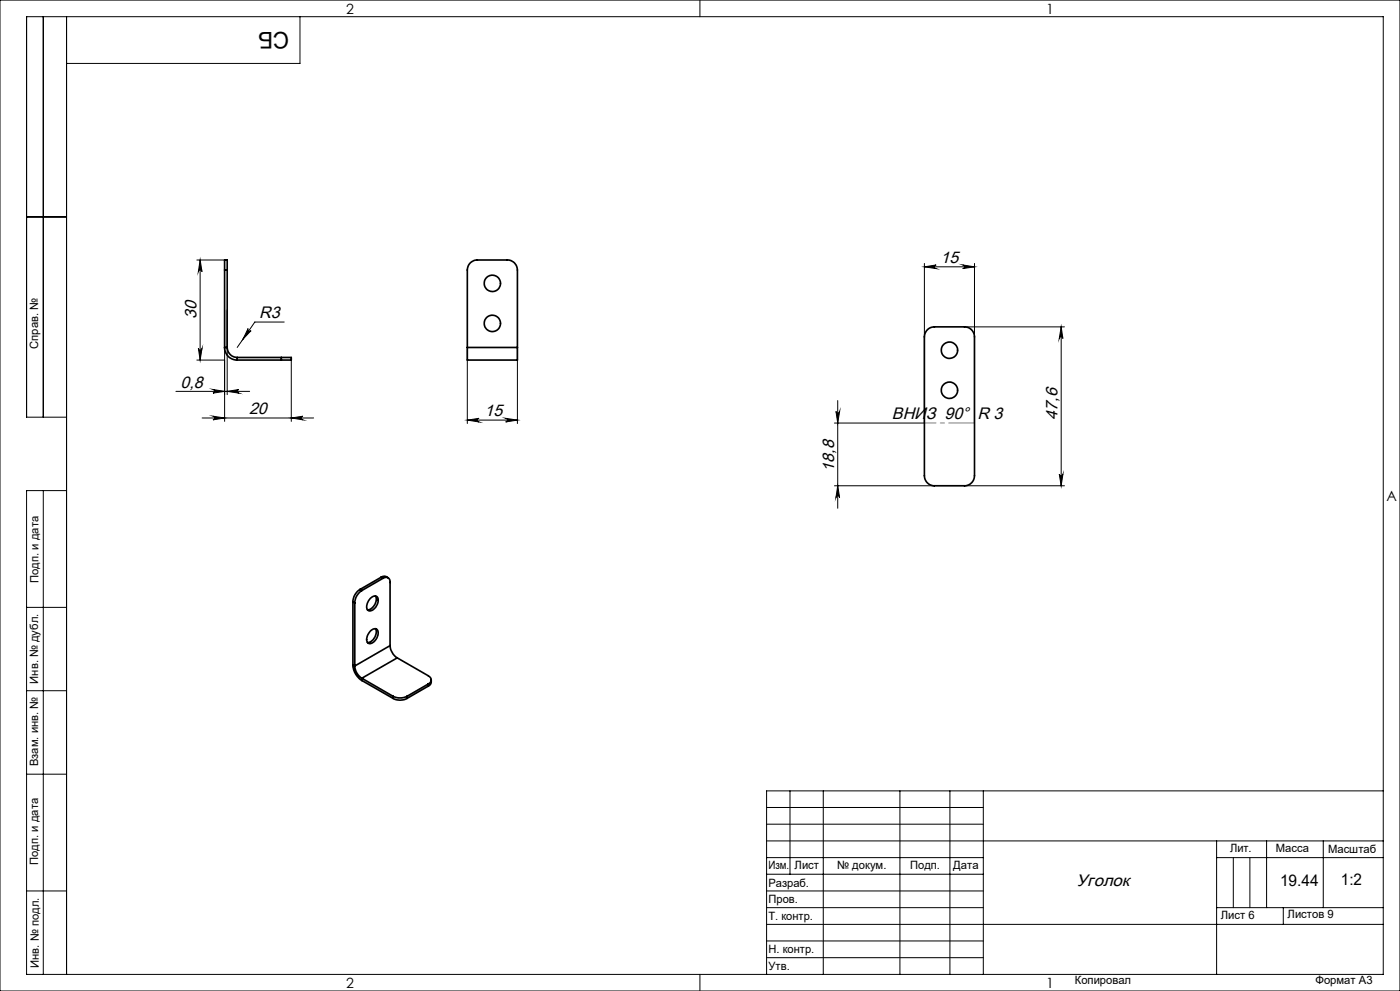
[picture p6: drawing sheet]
<svg xmlns="http://www.w3.org/2000/svg" width="420mm" height="297mm" viewBox="0 0 420 297" stroke-linecap="round" stroke-linejoin="round" font-family="sans-serif">
<g fill="none" stroke="#000" stroke-width=".3">
<path d="M0 0h420v297h-420zM13 5v120M20 5v287M90 5v14h-70M210 0v5M8 65h12M59.1 77.9h8.2M60 77.9v30M60 77.9l.6 3.5a.55 .55 0 0 0-.5-.5 .55 .55 0 0 0-.6 .5zM277.3 80l3.5-.6a.55 .55 0 0 0-.5 .6 .55 .55 0 0 0 .5 .5zM277.3 78.9v47.9h-27M277.3 80h15"/>
<path d="M288.8 79.4l3.5 .6-3.5 .5a.55 .55 0 0 0 .6-.5 .55 .55 0 0 0-.6-.6zM292.3 78.9v47.9M67.4 92.9v33.4M68.2 92.9v25.4M74.4 98.5a.54 .54 0 0 0 .2 .7 .54 .54 0 0 0 .7-.1l-2.4 2.6zM85.3 96.5h-8.9l-5.2 7.6M289.3 98h30M318.3 98v47.6M318.3 98l.6 3.5a.55 .55 0 0 0-.6-.5 .55 .55 0 0 0-.5 .5zM52.8 117.3h22.1M59.1 107.9h8.2M59.5 104.4a.55 .55 0 0 0 .6 .5 .55 .55 0 0 0 .5-.5l-.6 3.5z"/>
<path d="M63.9 116.7l3.5 .6-3.5 .5a.55 .55 0 0 0 .5-.5 .55 .55 0 0 0-.5-.6zM68.2 117.3l3.5-.6a.55 .55 0 0 0-.6 .6 .55 .55 0 0 0 .6 .5zM87.4 107.9v18.4M140.2 104.1v22.8M155.2 104.1v22.8M20 125h-12v-120h407v287h-407v-145h12M60.6 125.3h33.5M63.9 124.7l3.5 .6-3.5 .5a.55 .55 0 0 0 .5-.5 .55 .55 0 0 0-.5-.6zM87.4 125.3l3.5-.6a.55 .55 0 0 0-.5 .6 .55 .55 0 0 0 .5 .5zM140.2 125.9l3.5-.5a.55 .55 0 0 0-.5 .5 .55 .55 0 0 0 .5 .6zM140.2 125.9h15M151.7 125.4l3.5 .5-3.5 .6a.55 .55 0 0 0 .5-.6 .55 .55 0 0 0-.5-.5z"/>
<path d="M250.8 123.3a.55 .55 0 0 0 .5 .5 .55 .55 0 0 0 .6-.5l-.6 3.5zM251.3 120v32.3M13 147v145M250.3 145.6h30M251.3 145.6l.6 3.5a.55 .55 0 0 0-.6-.5 .55 .55 0 0 0-.5 .5zM289.3 145.6h30M317.8 142.1a.55 .55 0 0 0 .5 .5 .55 .55 0 0 0 .6-.5l-.6 3.5zM8 182h12M8 207h12M8 232h12M237 237v25M247 237v55"/>
<path d="M270 237v55M285 237v55M295 237v55M415 237h-185v55M230 257h65M230 242h65M230 247h65M230 252h185M365 252v40M365 257h50M370 257v15M375 257v15"/>
<path d="M380 252v20M397 252v20M8 267h12M230 262h65M230 267h65M230 272h65M230 277h185M365 272h50M385 272v5M210 292v5M230 282h65M230 287h65"/>
</g>
<path d="M292.4 126.8h-15" fill="none" stroke="#808080" stroke-width=".3" stroke-dasharray="15.2 1.3 1.3 1.3" stroke-dashoffset="7.5"/>
<g fill="#000">
<path d="M74.4 98.5l-1.5 3.2 2.4-2.6a.54 .54 0 0 1-.7 .1 .54 .54 0 0 1-.2-.7zM63.9 116.7l3.5 .6-3.5 .5a.55 .55 0 0 0 .5-.5 .55 .55 0 0 0-.5-.6zM68.2 117.3l3.5-.6a.55 .55 0 0 0-.6 .6 .55 .55 0 0 0 .6 .5z"/>
<path d="M288.8 79.4l3.5 .6-3.5 .5a.55 .55 0 0 0 .6-.5 .55 .55 0 0 0-.6-.6zM277.3 80l3.5-.6a.55 .55 0 0 0-.5 .6 .55 .55 0 0 0 .5 .5z"/>
<path d="M59.5 104.4a.55 .55 0 0 0 .6 .5 .55 .55 0 0 0 .5-.5l-.6 3.5zM60 77.9l.6 3.5a.55 .55 0 0 0-.5-.5 .55 .55 0 0 0-.6 .5z"/>
<path d="M318.3 98l.6 3.5a.55 .55 0 0 0-.6-.5 .55 .55 0 0 0-.5 .5zM317.8 142.1a.55 .55 0 0 0 .5 .5 .55 .55 0 0 0 .6-.5l-.6 3.5z"/>
<path d="M87.4 125.3l3.5-.6a.55 .55 0 0 0-.5 .6 .55 .55 0 0 0 .5 .5zM63.9 124.7l3.5 .6-3.5 .5a.55 .55 0 0 0 .5-.5 .55 .55 0 0 0-.5-.6z"/>
<path d="M151.7 125.4l3.5 .5-3.5 .6a.55 .55 0 0 0 .5-.6 .55 .55 0 0 0-.5-.5zM140.2 125.9l3.5-.5a.55 .55 0 0 0-.5 .5 .55 .55 0 0 0 .5 .6z"/>
<path d="M250.8 123.3a.55 .55 0 0 0 .5 .5 .55 .55 0 0 0 .6-.5l-.6 3.5zM251.3 145.6l.6 3.5a.55 .55 0 0 0-.6-.5 .55 .55 0 0 0-.5 .5z"/>
</g>
<g fill="none" stroke="#000" stroke-width=".5">
<path d="M67.4 80.9v-3h.8v3M67.4 80.9v23.2M67.4 80.9h.8M68.2 80.9v23.2M278.2 98.8l1-.6 1.1-.2h9a3 3 0 0 1 3 3v41.6a3 3 0 0 1-3 3h-9a3 3 0 0 1-3-3v-41.6l.3-1.2zM67.4 104.1a3.7 3.7 0 0 0 3.8 3.8M67.4 104.1h.8M68.2 104.1a3.1 3.1 0 0 0 3 3M71.2 107.1v.8M71.2 107.1h13.2M71.2 107.9h13.2M84.4 107.1h3v.8h-3"/>
<path d="M84.4 107.1v.8M140.2 104.1v3.8h15v-3.8M140.2 104.1v-23.2a3 3 0 0 1 3-3h9a3 3 0 0 1 3 3v23.2M140.2 104.1h15M108 176.7l-1.4 1.4-.7 2.2M108 176.7l.5 .3M108.5 177l-1.4 1.4-.7 2.3M111.1 179.3a1.27 1.27 0 0 1 1.7-.6 1.27 1.27 0 0 1 .6 1.7 2.87 2.87 0 0 1-2.8 2.6 2.61 2.61 0 0 1 .5-3.7zM112.6 178.6a3.2 3.2 0 0 1-2.4 4.2M114.3 173a1.56 1.56 0 0 1 2.1 .2M114.3 173l.6 .3M114.3 173l-6.3 3.7"/>
<path d="M114.9 173.3a1.28 1.28 0 0 1 1.5-.1 1.28 1.28 0 0 1 .6 1.4v18.9M114.9 173.3l-6.4 3.7M105.9 199.3l.2 1.4 .4 1.1 1.2 1.5 .8 .6M105.9 180.3l.5 .4M105.9 199.3l.5 .3M105.9 180.3v19M106.4 199.6l.7 2.3 1.4 1.4M106.4 180.7v18.9M111 189.2a1.34 1.34 0 0 1 2.4-.1 3.2 3.2 0 0 1-2.7 3.8 2.2 2.2 0 0 1 .1-3.4zM112.6 188.4a3.2 3.2 0 0 1-2.4 4.2M117 193.5l.3 1.3 .6 1.2 1.3 1.2M117 193.5l-10.6 6.1"/>
<path d="M119.2 197.2l9.3 5.3a1.3 1.3 0 0 1 .9 1.3 1.3 1.3 0 0 1-.9 1.2M119.2 197.2l-10.7 6.1M108.5 203.3l9.4 5.4M108.5 203.3v.6M108.5 203.9l9.4 5.4M117.9 208.7l1.6 .5h1l1.6-.5M117.9 209.3a4.5 4.5 0 0 0 4.2 0M117.9 208.7v.6M122.1 208.7v.6M128.5 205l-6.4 3.7M128.5 205v.6M128.5 205.6l-6.4 3.7"/>
<path d="M129.4 203.8a1.63 1.63 0 0 1-.9 1.8"/>
<circle cx="147.7" cy="96.9" r="2.44"/>
<circle cx="147.7" cy="84.9" r="2.44"/>
<circle cx="284.8" cy="117" r="2.44"/>
<circle cx="284.8" cy="105" r="2.44"/>
</g>
<text font-size="6.9" x="86.8" y="9.5" transform="rotate(-180 86.8 9.5)">СБ</text>
<g font-size="5">
<text x="282.2" y="78.9">15</text>
<text x="59" y="95.6" transform="rotate(-90 59 95.6)">30</text>
<text x="77.8" y="95.4">R3</text>
<text x="54.1" y="116.2">0,8</text>
<text x="74.7" y="124.2">20</text>
<text x="145.4" y="124.8">15</text>
<text x="267.6" y="125.7">ВНИЗ 90° R 3</text>
<text x="317.3" y="125.8" transform="rotate(-90 317.3 125.8)">47,6</text>
<text x="250.3" y="141.4" transform="rotate(-90 250.3 141.4)">18,8</text>
<text x="323" y="265.7">Уголок</text>
</g>
<g font-size="4.8">
<text x="384" y="265.6">19.44</text>
<text x="402.3" y="265.3">1:2</text>
</g>
<g font-size="4.2">
<text x="103.8" y="4.2">2</text>
<text x="313.8" y="4.2">1</text>
<text x="415.9" y="150.2">A</text>
<text x="103.8" y="296.2">2</text>
<text x="313.8" y="296.2">1</text>
</g>
<g font-size="3.4">
<text x="11.5" y="104.5" transform="rotate(-90 11.5 104.5)">Справ. №</text>
<text x="11.6" y="174.7" transform="rotate(-90 11.6 174.7)">Подп. и дата</text>
<text x="11.4" y="204.9" transform="rotate(-90 11.4 204.9)">Инв. № дубл.</text>
<text x="11.4" y="229.6" transform="rotate(-90 11.4 229.6)">Взам. инв. №</text>
<text x="369" y="255.5">Лит.</text>
<text x="382.8" y="255.5">Масса</text>
<text x="398.4" y="255.6">Масштаб</text>
<text x="11.4" y="259.2" transform="rotate(-90 11.4 259.2)">Подп. и дата</text>
<text x="230.5" y="260.5">Изм.</text>
<text x="238.4" y="260.4">Лист</text>
<text x="251.1" y="260.4">№ докум.</text>
<text x="273" y="260.4">Подп.</text>
<text x="286" y="260.4">Дата</text>
<text x="230.5" y="265.7">Разраб.</text>
<text x="230.5" y="275.7">Т. контр.</text>
<text x="230.6" y="270.7">Пров.</text>
<text x="366.2" y="275.3">Лист 6</text>
<text x="386.3" y="275.2">Листов 9</text>
<text x="230.6" y="285.7">Н. контр.</text>
<text x="11.6" y="290" transform="rotate(-90 11.6 290)">Инв. № подл.</text>
<text x="230.6" y="290.7">Утв.</text>
<text x="322.5" y="295">Копировал</text>
<text x="394.6" y="295">Формат А3</text>
</g>
</svg>
